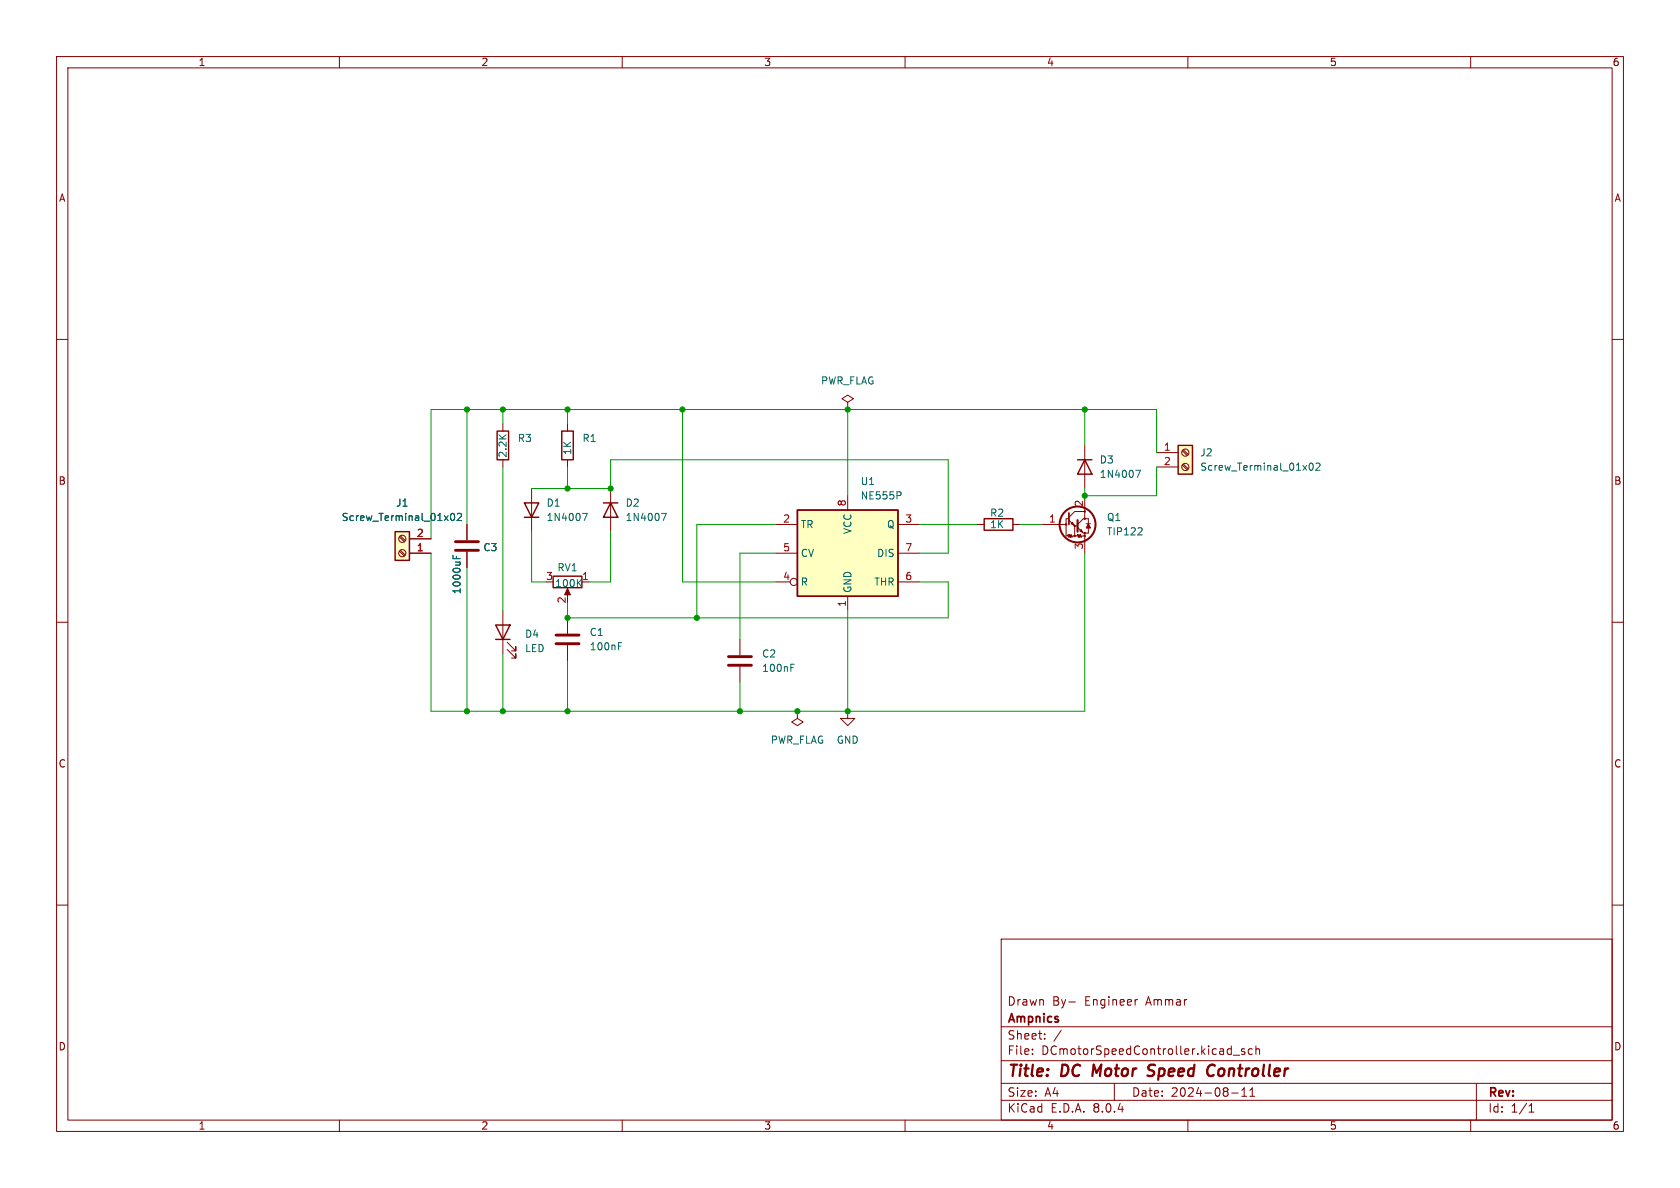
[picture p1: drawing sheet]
<svg xmlns="http://www.w3.org/2000/svg" width="297mm" height="210mm" viewBox="0 0 297 210" stroke-linecap="round" stroke-linejoin="round" font-family="sans-serif">
<g fill="none" stroke="#840000" stroke-width=".18">
<path d="M10 10h277v190h-277zM12 12h273v186h-273zM60 10v2M110 10v2M160 10v2M210 10v2M260 10v2M10 60h2M285 60h2M149.9 71.1l1-.6-1-.6-1.1 .6 1.1 .6v1.3M149.9 72.4h.1M107.9 86.4v7.6"/>
<path d="M10 110h2M130.8 113v2.8M130.8 117.9v2.8M285 110h2M149.9 125.7v1.3h1.2l-1.2 1.3-1.3-1.3h1.3M149.9 125.7h.1M10 160h2M285 160h2M177 166h108v32h-108zM189 177.1h1.1M201.1 176.7l-.3 .1M60 198v2"/>
<path d="M110 198v2M160 198v2M177 194.5h108M177 191.5h108M177 187.5h108M177 181.5h108M182.5 186.3v.1M182.5 185.5v.1M184.7 183.6v.1M184.7 182.8v.1M187.6 182.1l-1.3 2M197 191.5v3"/>
<path d="M210 198v2M217.7 193.2h1.2M218 186.5h1.2M219.5 193.8h.9M219.5 192.7l.5-.4v1.5M220 185.5l-.3-.1-.2 .2v.2l.5 .2v.3h-.5M221 193.8h.8M221 192.7l.4-.4v1.5M221.4 185.5l-.4-.1-.3 .3v.4l.1 .2h.6M222 185.5l.2-.1 .4 .1 .1 .9M222 184.9v1.5M260 198v2"/>
<path d="M261 191.5v6.5M270.3 196.6h.9M270.3 195.5l.4-.4v1.5"/>
</g>
<path d="M193.4 188.2l-.3 2M203.9 190a.85 .85 0 0 1-1.1 .1M203.9 188.2l-.6 .1a.46 .46 0 0 0-.3 .5 .46 .46 0 0 0 .3 .4l.6 .2M213.9 188.3a.67 .67 0 0 1 .9 .1M214.6 190l-.4 .2" fill="none" stroke="#840000" stroke-width=".4"/>
<path d="M106.7 88.9h2.5M107.9 88.9l1.3 2.5h-2.5z" fill="none" stroke="#840000" stroke-width=".25"/>
<path d="M117 90.7h.8l-.5 1.3M139.8 118h.4M139.8 117.4h.6" fill="none" stroke="#006464" stroke-width=".18"/>
<path d="M128.8 117.6h4M128.8 116.1h4" fill="none" stroke="#840000" stroke-width=".51"/>
<path d="M208.3 78.7h2.5v5.1h-2.5z" fill="#ffffc2"/>
<path d="M208.3 78.7h2.5v5.1h-2.5zM174 91.7h5.1v2h-5.1zM190.5 81.3h2.5M191.8 81.3l1.2 2.5h-2.5z" fill="none" stroke="#840000" stroke-width=".25"/>
<g fill="none" stroke="#840000" stroke-width=".18">
<path d="M191.8 78.7v7.7M209 79.7l.9 .8M209.2 79.5l.9 .8M172.7 92.7h1.3M179.1 92.7h1.2M184.1 92.7h4.2M189 91.9l1 1.1h.5M189 91.7h-.5v3h.2l.1-.2 .2 .5 .1-.5 .1 .5 .2-.5 .1 .5 .1-.3h.4M189 91.4l1-1h1.8v1.3h-.3l-1 1M189.4 92.6l.2-.3 .3 .5zM190 93v1.7h.4l.1-.2 .1 .5 .2-.5 .1 .5 .1-.5 .1 .5 .2-.3h.5M190.5 93.2l1 1h.3v.5"/>
<path d="M190.9 93.9l.2-.3 .3 .5zM191.8 87.6v2.7M191.8 94.7v3.1M191.8 91.7h.6v.9M192 92.6h.8M192.4 93.3v.9h-.6M204.5 80h3.8M204.5 82.6h3.8M209 82.2l.9 .9M209.2 82l.9 .9"/>
<circle cx="188.5" cy="92.7" r=".13"/>
<circle cx="190" cy="94.7" r=".13"/>
<circle cx="190" cy="93" r=".13"/>
<circle cx="191.8" cy="94.7" r=".13"/>
<circle cx="191.8" cy="90.4" r=".13"/>
<circle cx="191.8" cy="94.2" r=".13"/>
<circle cx="191.8" cy="91.7" r=".13"/>
<circle cx="209.5" cy="80" r=".63"/>
<circle cx="209.5" cy="82.5" r=".63"/>
</g>
<path d="M200.8 83.1h.8l-.5 1.3M201.8 93.3l.1 .2v.3l-.8 .8h.8M231.6 82l.1-.1a.68 .68 0 0 1 .5 .6 .68 .68 0 0 1-.5 .6l-.1-.1-.2-.4zM232.6 82l.5-.1 .3 .3-.8 .9h.8" fill="none" stroke="#006464" stroke-width=".18"/>
<path d="M189 90.7v2" fill="none" stroke="#840000" stroke-width=".3"/>
<path d="M190.5 91.9v2.1" fill="none" stroke="#840000" stroke-width=".38"/>
<path d="M192.4 92.6l.4 .7h-.8z" fill="#840000" stroke="#840000" stroke-width=".18"/>
<circle cx="190.5" cy="92.7" r="3.2" fill="none" stroke="#840000" stroke-width=".36"/>
<path d="M141 90.2h17.7v15.2h-17.7z" fill="#ffffc2"/>
<path d="M99.3 76.2h2v5.1h-2zM92.7 88.9h2.5l-1.2 2.5zM92.7 91.4h2.5M141 90.2h17.7v15.2h-17.7zM87.6 110.5h2.6l-1.3 2.5zM87.6 113h2.6M97.8 101.9h5.1v2h-5.1z" fill="none" stroke="#840000" stroke-width=".25"/>
<g fill="none" stroke="#840000" stroke-width=".18">
<path d="M100.3 74.9v1.3M94 86.4v7.6M100.3 81.3v1.3M137.2 92.7h3.8M137.2 97.8h3.8M149.9 87.6v2.6M158.7 92.7h3.9M158.7 97.8h3.9M88.9 108v7.6M89.7 114.8l1.5 1.5v-.7v.7h-.8M89.7 113.5l1.5 1.6v-.8v.8h-.8M100.3 104.4v1"/>
<path d="M100.3 109.2v2.8M100.3 114v2.8M102.9 102.9h1.2M137.2 102.9h2.5M149.9 105.4v2.6M158.7 102.9h3.9M141 125.7v1.3l1 .6-1 .7-1-.7 1-.6M141 125.7h.1"/>
<circle cx="140.3" cy="102.9" r=".63"/>
</g>
<path d="M103 90.7h.8l-.5 1.3M159.2 87l.1 .2-.1 .3M102.2 103l.6 .7M102.8 102.4l-.7 .8M109.3 114.2h.5M109.3 113.6h.6" fill="none" stroke="#006464" stroke-width=".18"/>
<path d="M100.3 104l.5 1.2h-1z" fill="#840000" stroke="#840000" stroke-width=".18"/>
<path d="M98.3 113.8h4.1M98.3 112.3h4.1" fill="none" stroke="#840000" stroke-width=".51"/>
<path d="M69.8 94h2.6v5.1h-2.6z" fill="#ffffc2"/>
<path d="M87.9 76.2h2v5.1h-2zM69.8 94h2.6v5.1h-2.6z" fill="none" stroke="#840000" stroke-width=".25"/>
<g fill="none" stroke="#840000" stroke-width=".18">
<path d="M88.9 74.9v1.3M70.6 94.9l.9 .9M70.6 97.5l.9 .8M70.8 94.7l.9 .9M70.8 97.3l.9 .8M72.4 97.8h3.8M72.4 95.3h3.8M82.5 92.7v2.8M82.5 97.5v2.8M88.9 81.3v1.3"/>
<circle cx="71.1" cy="95.2" r=".63"/>
<circle cx="71.1" cy="97.8" r=".63"/>
</g>
<path d="M79.8 90.9l.1-.2a.68 .68 0 0 1 .5 .7 .68 .68 0 0 1-.5 .6l-.1-.1-.2-.4zM80.1 98.2v.6M80.7 98.3v.5M80.9 90.9l.4-.2 .3 .4-.8 .9h.8" fill="none" stroke="#006464" stroke-width=".18"/>
<path d="M80.5 97.3h4.1M80.5 95.8h4.1" fill="none" stroke="#840000" stroke-width=".51"/>
<g fill="none" stroke="#009600" stroke-width=".18">
<path d="M82.5 72.4v20.3M88.9 72.4v2.5M100.3 72.4v2.5M120.6 72.4v30.5h16.6M149.9 72.4v15.2M191.8 72.4v6.3M76.2 97.8v27.9h115.6v-27.9M88.9 82.6v25.4M94 86.4h13.9v-5.1h59.7v16.5h-5M94 94v8.9h2.5M100.3 82.6v3.8M107.9 94v8.9h-3.8"/>
<path d="M137.2 97.8h-6.4v15.2M137.2 92.7h-14v16.5M162.6 92.7h10.1M180.3 92.7h3.8M204.5 80v-7.6h-128.3v22.9M204.5 82.6v5h-12.7v-1.2M82.5 100.3v25.4M88.9 115.6v10.1M100.3 116.8v8.9M149.9 108v17.7M162.6 102.9h5v6.3h-67.3v-2.5M130.8 120.7v5"/>
</g>
<g fill="#009600" stroke="#009600" stroke-width=".18">
<circle cx="191.8" cy="87.6" r=".46"/>
<circle cx="191.8" cy="72.4" r=".46"/>
<circle cx="149.9" cy="125.7" r=".46"/>
<circle cx="141" cy="125.7" r=".46"/>
<circle cx="130.8" cy="125.7" r=".46"/>
<circle cx="123.2" cy="109.2" r=".46"/>
<circle cx="149.9" cy="72.4" r=".46"/>
<circle cx="88.9" cy="125.7" r=".46"/>
<circle cx="100.3" cy="125.7" r=".46"/>
<circle cx="100.3" cy="86.4" r=".46"/>
<circle cx="107.9" cy="86.4" r=".46"/>
<circle cx="100.3" cy="72.4" r=".46"/>
<circle cx="120.6" cy="72.4" r=".46"/>
<circle cx="100.3" cy="109.2" r=".46"/>
<circle cx="82.5" cy="72.4" r=".46"/>
<circle cx="82.5" cy="125.7" r=".46"/>
<circle cx="88.9" cy="72.4" r=".46"/>
</g>
<g font-size="2.8" fill="#840000">
<text x="178" y="190.9">Title:</text>
<text x="187.7" y="190.9">DC</text>
<text x="194" y="190.9">Motor</text>
<text x="204.6" y="190.9">Speed</text>
<text x="215.9" y="190.9">Controller</text>
</g>
<g font-size="2.1" fill="#840000">
<text x="178" y="178">Drawn</text>
<text x="186" y="178">By-</text>
<text x="191.8" y="178">Engineer</text>
<text x="202.8" y="178">Ammar</text>
<text x="178" y="184">Sheet:</text>
<text x="178" y="181.2">Ampnics</text>
<text x="178" y="186.7">File:</text>
<text x="184.1" y="186.7">DCmotorSpeedController.kicad_sch</text>
<text x="178" y="196.9">KiCad</text>
<text x="178" y="194.1">Size:</text>
<text x="184.7" y="194.1">A4</text>
<text x="185.7" y="196.9">E.D.A.</text>
<text x="193.3" y="196.9">8.0.4</text>
<text x="200" y="194.1">Date:</text>
<text x="207" y="194.1">2024-08-11</text>
<text x="263" y="194.3">Rev:</text>
<text x="263" y="196.9">Id:</text>
<text x="267.1" y="196.9">1/1</text>
</g>
<g font-size="1.8" fill="#840000">
<text x="35" y="11.9">1</text>
<text x="85" y="11.9">2</text>
<text x="135" y="11.9">3</text>
<text x="185" y="11.9">4</text>
<text x="235" y="11.9">5</text>
<text x="285" y="11.9">6</text>
<text x="10.3" y="35.9">A</text>
<text x="285.3" y="35.9">A</text>
<text x="10.3" y="85.9">B</text>
<text x="285.3" y="85.9">B</text>
<text x="10.3" y="135.9">C</text>
<text x="285.3" y="135.9">C</text>
<text x="10.3" y="185.9">D</text>
<text x="285.3" y="185.9">D</text>
<text x="35" y="199.9">1</text>
<text x="85" y="199.9">2</text>
<text x="135" y="199.9">3</text>
<text x="185" y="199.9">4</text>
<text x="235" y="199.9">5</text>
<text x="285" y="199.9">6</text>
</g>
<g font-size="1.8" fill="#006464">
<text x="145" y="68.2">PWR_FLAG</text>
<text x="89.8" y="81" transform="rotate(-90 89.8 81)">2.2K</text>
<text x="91.4" y="78.3">R3</text>
<text x="101.2" y="80.5" transform="rotate(-90 101.2 80.5)">1K</text>
<text x="102.9" y="78.3">R1</text>
<text x="194.3" y="82.1">D3</text>
<text x="212.1" y="80.9">J2</text>
<text x="212.1" y="83.4">Screw_Terminal_01x02</text>
<text x="69.9" y="89.8">J1</text>
<text x="96.5" y="89.8">D1</text>
<text x="110.5" y="89.8">D2</text>
<text x="152.1" y="86">U1</text>
<text x="152.1" y="88.5">NE555P</text>
<text x="194.3" y="84.7">1N4007</text>
<text x="60.3" y="92.3">Screw_Terminal_01x02</text>
<text x="96.5" y="92.3">1N4007</text>
<text x="110.5" y="92.3">1N4007</text>
<text x="141.5" y="93.6">TR</text>
<text x="150.7" y="94.5" transform="rotate(-90 150.7 94.5)">VCC</text>
<text x="156.7" y="93.6">Q</text>
<text x="174.9" y="91.5">R2</text>
<text x="174.9" y="93.6">1K</text>
<text x="195.6" y="94.8">TIP122</text>
<text x="195.6" y="92.3">Q1</text>
<text x="85.4" y="97.6">C3</text>
<text x="98.4" y="101.2">RV1</text>
<text x="141.5" y="98.7">CV</text>
<text x="155" y="98.7">DIS</text>
<text x="81.6" y="105.1" transform="rotate(-90 81.6 105.1)">1000uF</text>
<text x="98" y="104">100K</text>
<text x="141.5" y="103.7">R</text>
<text x="150.7" y="104.9" transform="rotate(-90 150.7 104.9)">GND</text>
<text x="154.5" y="103.7">THR</text>
<text x="92.7" y="112.9">D4</text>
<text x="104.1" y="112.6">C1</text>
<text x="92.7" y="115.5">LED</text>
<text x="104.1" y="115.2">100nF</text>
<text x="134.6" y="116.4">C2</text>
<text x="134.6" y="119">100nF</text>
<text x="136.2" y="131.7">PWR_FLAG</text>
<text x="147.8" y="131.7">GND</text>
</g>
<g font-size="1.8" fill="#a90000">
<text x="205.7" y="79.8">1</text>
<text x="205.7" y="82.3">2</text>
<text x="149.6" y="89.6" transform="rotate(-90 149.6 89.6)">8</text>
<text x="191.5" y="89.7" transform="rotate(-90 191.5 89.7)">2</text>
<text x="73.6" y="95">2</text>
<text x="138.4" y="92.5">2</text>
<text x="159.9" y="92.5">3</text>
<text x="185.3" y="92.5">1</text>
<text x="73.6" y="97.5">1</text>
<text x="138.4" y="97.5">5</text>
<text x="159.9" y="97.5">7</text>
<text x="191.5" y="97.2" transform="rotate(-90 191.5 97.2)">3</text>
<text x="96.4" y="102.6">3</text>
<text x="100.1" y="106.8" transform="rotate(-90 100.1 106.8)">2</text>
<text x="102.8" y="102.6">1</text>
<text x="138.4" y="102.6">4</text>
<text x="149.6" y="107.4" transform="rotate(-90 149.6 107.4)">1</text>
<text x="159.9" y="102.6">6</text>
</g>
</svg>
